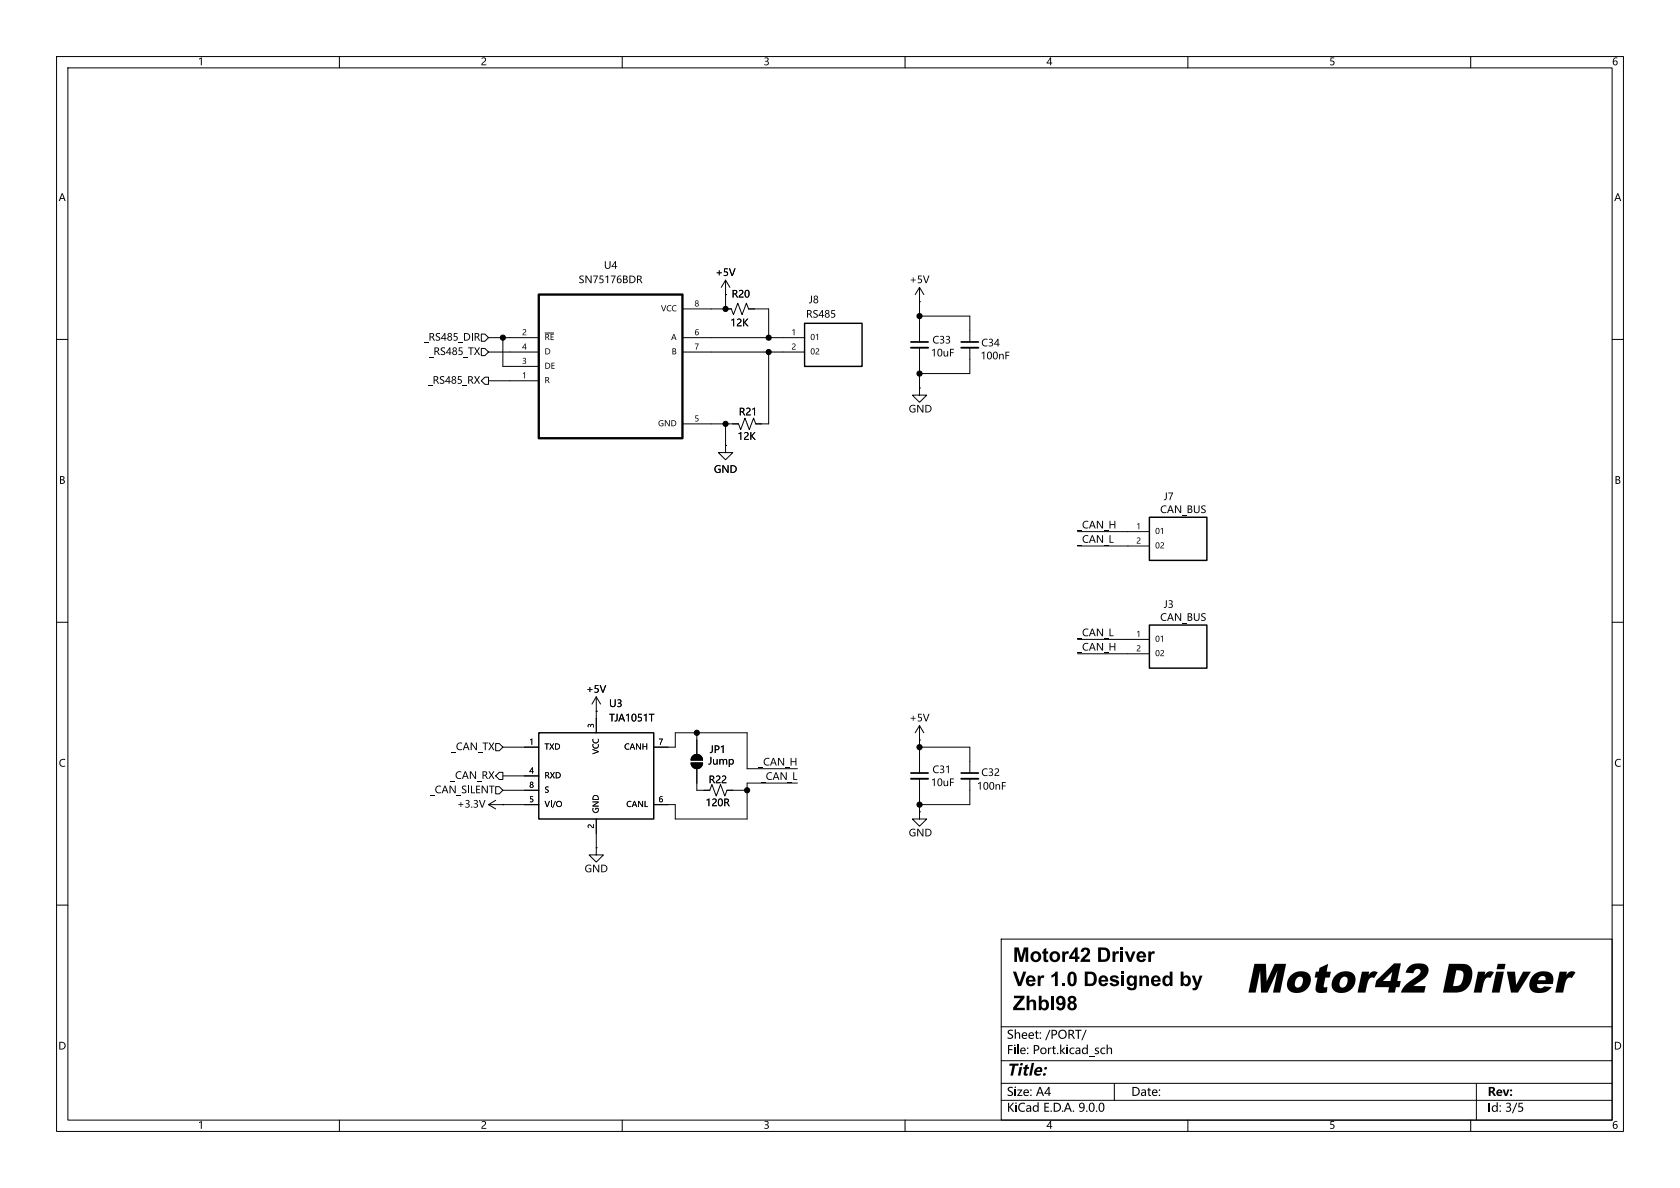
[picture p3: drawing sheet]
(kicad_sch
 (version 20231120)
 (generator "eeschema")
 (generator_version "8.0")
 (paper "A4")
 (lib_symbols
  (symbol "3rd_Connector_Generic:CONN_1x2P"
   (pin_names
    (offset 1.016)) (exclude_from_sim no) (in_bom yes) (on_board yes)
   (property "Reference" "J" (at -5.58 6.196 0) (effects (font (size 1.27 1.27)) (justify left bottom)))
   (property "Value" "CONN_1x2P" (at -2.54 -5.08 0) (effects (font (size 1.27 1.27)) (justify left bottom)))
   (property "Footprint" "None" (at 0.635 -10.795 0) (effects (font (size 1.27 1.27)) (justify bottom) (hide yes)))
   (property "Datasheet" "" (at 2.54 0 0) (effects (font (size 1.27 1.27)) (hide yes)))
   (property "Description" "" (at 0 0 0) (effects (font (size 1.27 1.27)) (hide yes)))
   (property "MANUFACTURER" "SAMTEC" (at -0.635 -8.255 0) (effects (font (size 1.27 1.27)) (justify bottom) (hide yes)))
   (symbol "CONN_1x2P_0_0"
    (rectangle (start -5.08 5.08) (end 5.08 -2.54) (stroke (width 0.254) (type default)) (fill (type background)))
    (pin passive line (at -8.89 2.54 0) (length 3.81) (name "01" (effects (font (size 1.016 1.016)))) (number "1" (effects (font (size 1.016 1.016)))))
    (pin passive line (at -8.89 0 0) (length 3.81) (name "02" (effects (font (size 1.016 1.016)))) (number "2" (effects (font (size 1.016 1.016)))))))
  (symbol "3rd_Interface_CAN:TJA1051TK/3"
   (pin_names
    (offset 1.016)) (exclude_from_sim no) (in_bom yes) (on_board yes)
   (property "Reference" "U" (at -10.16 10.16 0) (effects (font (size 1.27 1.27)) (justify left bottom)))
   (property "Value" "TJA1051TK{slash}3" (at -10.16 -10.16 0) (effects (font (size 1.27 1.27)) (justify left bottom)))
   (property "Footprint" "None" (at 0 0 0) (effects (font (size 1.27 1.27)) (justify bottom) (hide yes)))
   (property "Datasheet" "" (at 0 0 0) (effects (font (size 1.27 1.27)) (hide yes)))
   (property "Description" "" (at 0 0 0) (effects (font (size 1.27 1.27)) (hide yes)))
   (symbol "TJA1051TK/3_0_0"
    (rectangle (start -10.16 -7.62) (end 10.16 7.62) (stroke (width 0.254) (type default)) (fill (type background)))
    (pin output line (at -12.7 5.08 0) (length 2.54) (name "TXD" (effects (font (size 1.016 1.016)))) (number "1" (effects (font (size 1.016 1.016)))))
    (pin bidirectional line (at 0 -10.16 90) (length 2.54) (name "GND" (effects (font (size 1.016 1.016)))) (number "2" (effects (font (size 1.016 1.016)))))
    (pin bidirectional line (at 0 10.16 270) (length 2.54) (name "VCC" (effects (font (size 1.016 1.016)))) (number "3" (effects (font (size 1.016 1.016)))))
    (pin bidirectional line (at -12.7 0 0) (length 2.54) (name "RXD" (effects (font (size 1.016 1.016)))) (number "4" (effects (font (size 1.016 1.016)))))
    (pin passive line (at -12.7 -5.08 0) (length 2.54) (name "VI/O" (effects (font (size 1.016 1.016)))) (number "5" (effects (font (size 1.016 1.016)))))
    (pin bidirectional line (at 12.7 -5.08 180) (length 2.54) (name "CANL" (effects (font (size 1.016 1.016)))) (number "6" (effects (font (size 1.016 1.016)))))
    (pin bidirectional line (at 12.7 5.08 180) (length 2.54) (name "CANH" (effects (font (size 1.016 1.016)))) (number "7" (effects (font (size 1.016 1.016)))))
    (pin power_in line (at -12.7 -2.54 0) (length 2.54) (name "S" (effects (font (size 1.016 1.016)))) (number "8" (effects (font (size 1.016 1.016)))))))
  (symbol "3rd_Interface_UART:SN75176BDR"
   (pin_names
    (offset 1.016)) (exclude_from_sim no) (in_bom yes) (on_board yes)
   (property "Reference" "U" (at -12.7 13.7 0) (effects (font (size 1.27 1.27)) (justify left bottom)))
   (property "Value" "SN75176BDR" (at -12.7 -16.7 0) (effects (font (size 1.27 1.27)) (justify left bottom)))
   (property "Footprint" "None" (at 0 0 0) (effects (font (size 1.27 1.27)) (justify bottom) (hide yes)))
   (property "Datasheet" "" (at 0 0 0) (effects (font (size 1.27 1.27)) (hide yes)))
   (property "Description" "" (at 0 0 0) (effects (font (size 1.27 1.27)) (hide yes)))
   (symbol "SN75176BDR_0_0"
    (rectangle (start -12.7 -12.7) (end 12.7 12.7) (stroke (width 0.41) (type default)) (fill (type background)))
    (pin input line (at -17.78 -2.54 0) (length 5.08) (name "R" (effects (font (size 1.016 1.016)))) (number "1" (effects (font (size 1.016 1.016)))))
    (pin input line (at -17.78 5.08 0) (length 5.08) (name "~{RE}" (effects (font (size 1.016 1.016)))) (number "2" (effects (font (size 1.016 1.016)))))
    (pin input line (at -17.78 0 0) (length 5.08) (name "DE" (effects (font (size 1.016 1.016)))) (number "3" (effects (font (size 1.016 1.016)))))
    (pin input line (at -17.78 2.54 0) (length 5.08) (name "D" (effects (font (size 1.016 1.016)))) (number "4" (effects (font (size 1.016 1.016)))))
    (pin power_in line (at 17.78 -10.16 180) (length 5.08) (name "GND" (effects (font (size 1.016 1.016)))) (number "5" (effects (font (size 1.016 1.016)))))
    (pin output line (at 17.78 5.08 180) (length 5.08) (name "A" (effects (font (size 1.016 1.016)))) (number "6" (effects (font (size 1.016 1.016)))))
    (pin output line (at 17.78 2.54 180) (length 5.08) (name "B" (effects (font (size 1.016 1.016)))) (number "7" (effects (font (size 1.016 1.016)))))
    (pin power_in line (at 17.78 10.16 180) (length 5.08) (name "VCC" (effects (font (size 1.016 1.016)))) (number "8" (effects (font (size 1.016 1.016)))))))
  (symbol "CONN_1x2P_1"
   (pin_names
    (offset 1.016)) (exclude_from_sim no) (in_bom yes) (on_board yes)
   (property "Reference" "J" (at -5.58 6.196 0) (effects (font (size 1.27 1.27)) (justify left bottom)))
   (property "Value" "CONN_1x2P" (at -2.54 -5.08 0) (effects (font (size 1.27 1.27)) (justify left bottom)))
   (property "Footprint" "None" (at 0.635 -10.795 0) (effects (font (size 1.27 1.27)) (justify bottom) (hide yes)))
   (property "Datasheet" "" (at 2.54 0 0) (effects (font (size 1.27 1.27)) (hide yes)))
   (property "Description" "" (at 0 0 0) (effects (font (size 1.27 1.27)) (hide yes)))
   (property "MANUFACTURER" "SAMTEC" (at -0.635 -8.255 0) (effects (font (size 1.27 1.27)) (justify bottom) (hide yes)))
   (symbol "CONN_1x2P_1_0_0"
    (rectangle (start -5.08 5.08) (end 5.08 -2.54) (stroke (width 0.254) (type default)) (fill (type background)))
    (pin passive line (at -8.89 2.54 0) (length 3.81) (name "01" (effects (font (size 1.016 1.016)))) (number "1" (effects (font (size 1.016 1.016)))))
    (pin passive line (at -8.89 0 0) (length 3.81) (name "02" (effects (font (size 1.016 1.016)))) (number "2" (effects (font (size 1.016 1.016)))))))
  (symbol "CONN_1x2P_2"
   (pin_names
    (offset 1.016)) (exclude_from_sim no) (in_bom yes) (on_board yes)
   (property "Reference" "J" (at -5.58 6.196 0) (effects (font (size 1.27 1.27)) (justify left bottom)))
   (property "Value" "CONN_1x2P" (at -2.54 -5.08 0) (effects (font (size 1.27 1.27)) (justify left bottom)))
   (property "Footprint" "None" (at 0.635 -10.795 0) (effects (font (size 1.27 1.27)) (justify bottom) (hide yes)))
   (property "Datasheet" "" (at 2.54 0 0) (effects (font (size 1.27 1.27)) (hide yes)))
   (property "Description" "" (at 0 0 0) (effects (font (size 1.27 1.27)) (hide yes)))
   (property "MANUFACTURER" "SAMTEC" (at -0.635 -8.255 0) (effects (font (size 1.27 1.27)) (justify bottom) (hide yes)))
   (symbol "CONN_1x2P_2_0_0"
    (rectangle (start -5.08 5.08) (end 5.08 -2.54) (stroke (width 0.254) (type default)) (fill (type background)))
    (pin passive line (at -8.89 2.54 0) (length 3.81) (name "01" (effects (font (size 1.016 1.016)))) (number "1" (effects (font (size 1.016 1.016)))))
    (pin passive line (at -8.89 0 0) (length 3.81) (name "02" (effects (font (size 1.016 1.016)))) (number "2" (effects (font (size 1.016 1.016)))))))
  (symbol "Device:C_Small"
   (pin_numbers hide)
   (pin_names
    (offset 0.254) hide) (exclude_from_sim no) (in_bom yes) (on_board yes)
   (property "Reference" "C" (at 0.254 1.778 0) (effects (font (size 1.27 1.27)) (justify left)))
   (property "Value" "C_Small" (at 0.254 -2.032 0) (effects (font (size 1.27 1.27)) (justify left)))
   (property "Footprint" "" (at 0 0 0) (effects (font (size 1.27 1.27)) (hide yes)))
   (property "Datasheet" "~" (at 0 0 0) (effects (font (size 1.27 1.27)) (hide yes)))
   (property "Description" "Unpolarized capacitor, small symbol" (at 0 0 0) (effects (font (size 1.27 1.27)) (hide yes)))
   (symbol "C_Small_0_1"
    (polyline (pts (xy -1.524 -0.508) (xy 1.524 -0.508)) (stroke (width 0.3302) (type default)) (fill (type none)))
    (polyline (pts (xy -1.524 0.508) (xy 1.524 0.508)) (stroke (width 0.3048) (type default)) (fill (type none))))
   (symbol "C_Small_1_1"
    (pin passive line (at 0 2.54 270) (length 2.032) (name "~" (effects (font (size 1.27 1.27)))) (number "1" (effects (font (size 1.27 1.27)))))
    (pin passive line (at 0 -2.54 90) (length 2.032) (name "~" (effects (font (size 1.27 1.27)))) (number "2" (effects (font (size 1.27 1.27)))))))
  (symbol "Device:R_Small_US"
   (pin_numbers hide)
   (pin_names
    (offset 0.254) hide) (exclude_from_sim no) (in_bom yes) (on_board yes)
   (property "Reference" "R" (at 0.762 0.508 0) (effects (font (size 1.27 1.27)) (justify left)))
   (property "Value" "R_Small_US" (at 0.762 -1.016 0) (effects (font (size 1.27 1.27)) (justify left)))
   (property "Footprint" "" (at 0 0 0) (effects (font (size 1.27 1.27)) (hide yes)))
   (property "Datasheet" "~" (at 0 0 0) (effects (font (size 1.27 1.27)) (hide yes)))
   (property "Description" "Resistor, small US symbol" (at 0 0 0) (effects (font (size 1.27 1.27)) (hide yes)))
   (symbol "R_Small_US_1_1"
    (polyline (pts (xy 0 0) (xy 1.016 -0.381) (xy 0 -0.762) (xy -1.016 -1.143) (xy 0 -1.524)) (stroke (width 0) (type default)) (fill (type none)))
    (polyline (pts (xy 0 1.524) (xy 1.016 1.143) (xy 0 0.762) (xy -1.016 0.381) (xy 0 0)) (stroke (width 0) (type default)) (fill (type none)))
    (pin passive line (at 0 2.54 270) (length 1.016) (name "~" (effects (font (size 1.27 1.27)))) (number "1" (effects (font (size 1.27 1.27)))))
    (pin passive line (at 0 -2.54 90) (length 1.016) (name "~" (effects (font (size 1.27 1.27)))) (number "2" (effects (font (size 1.27 1.27)))))))
  (symbol "Jumper:SolderJumper_2_Open"
   (pin_numbers hide)
   (pin_names
    (offset 0) hide) (exclude_from_sim yes) (in_bom no) (on_board yes)
   (property "Reference" "JP" (at 0 2.032 0) (effects (font (size 1.27 1.27))))
   (property "Value" "SolderJumper_2_Open" (at 0 -2.54 0) (effects (font (size 1.27 1.27))))
   (property "Footprint" "" (at 0 0 0) (effects (font (size 1.27 1.27)) (hide yes)))
   (property "Datasheet" "~" (at 0 0 0) (effects (font (size 1.27 1.27)) (hide yes)))
   (property "Description" "Solder Jumper, 2-pole, open" (at 0 0 0) (effects (font (size 1.27 1.27)) (hide yes)))
   (symbol "SolderJumper_2_Open_0_1"
    (arc (start -0.254 1.016) (mid -1.2656 0) (end -0.254 -1.016) (stroke (width 0) (type default)) (fill (type none)))
    (arc (start -0.254 1.016) (mid -1.2656 0) (end -0.254 -1.016) (stroke (width 0) (type default)) (fill (type outline)))
    (polyline (pts (xy -0.254 1.016) (xy -0.254 -1.016)) (stroke (width 0) (type default)) (fill (type none)))
    (polyline (pts (xy 0.254 1.016) (xy 0.254 -1.016)) (stroke (width 0) (type default)) (fill (type none)))
    (arc (start 0.254 -1.016) (mid 1.2656 0) (end 0.254 1.016) (stroke (width 0) (type default)) (fill (type none)))
    (arc (start 0.254 -1.016) (mid 1.2656 0) (end 0.254 1.016) (stroke (width 0) (type default)) (fill (type outline))))
   (symbol "SolderJumper_2_Open_1_1"
    (pin passive line (at -3.81 0 0) (length 2.54) (name "A" (effects (font (size 1.27 1.27)))) (number "1" (effects (font (size 1.27 1.27)))))
    (pin passive line (at 3.81 0 180) (length 2.54) (name "B" (effects (font (size 1.27 1.27)))) (number "2" (effects (font (size 1.27 1.27)))))))
  (symbol "power:+3.3V"
   (power)
   (pin_numbers hide)
   (pin_names
    (offset 0) hide) (exclude_from_sim no) (in_bom yes) (on_board yes)
   (property "Reference" "#PWR" (at 0 -3.81 0) (effects (font (size 1.27 1.27)) (hide yes)))
   (property "Value" "+3.3V" (at 0 3.556 0) (effects (font (size 1.27 1.27))))
   (property "Footprint" "" (at 0 0 0) (effects (font (size 1.27 1.27)) (hide yes)))
   (property "Datasheet" "" (at 0 0 0) (effects (font (size 1.27 1.27)) (hide yes)))
   (property "Description" "Power symbol creates a global label with name \"+3.3V\"" (at 0 0 0) (effects (font (size 1.27 1.27)) (hide yes)))
   (symbol "+3.3V_0_1"
    (polyline (pts (xy -0.762 1.27) (xy 0 2.54)) (stroke (width 0) (type default)) (fill (type none)))
    (polyline (pts (xy 0 0) (xy 0 2.54)) (stroke (width 0) (type default)) (fill (type none)))
    (polyline (pts (xy 0 2.54) (xy 0.762 1.27)) (stroke (width 0) (type default)) (fill (type none))))
   (symbol "+3.3V_1_1"
    (pin power_in line (at 0 0 90) (length 0) (name "~" (effects (font (size 1.27 1.27)))) (number "1" (effects (font (size 1.27 1.27)))))))
  (symbol "power:+5V"
   (power)
   (pin_numbers hide)
   (pin_names
    (offset 0) hide) (exclude_from_sim no) (in_bom yes) (on_board yes)
   (property "Reference" "#PWR" (at 0 -3.81 0) (effects (font (size 1.27 1.27)) (hide yes)))
   (property "Value" "+5V" (at 0 3.556 0) (effects (font (size 1.27 1.27))))
   (property "Footprint" "" (at 0 0 0) (effects (font (size 1.27 1.27)) (hide yes)))
   (property "Datasheet" "" (at 0 0 0) (effects (font (size 1.27 1.27)) (hide yes)))
   (property "Description" "Power symbol creates a global label with name \"+5V\"" (at 0 0 0) (effects (font (size 1.27 1.27)) (hide yes)))
   (symbol "+5V_0_1"
    (polyline (pts (xy -0.762 1.27) (xy 0 2.54)) (stroke (width 0) (type default)) (fill (type none)))
    (polyline (pts (xy 0 0) (xy 0 2.54)) (stroke (width 0) (type default)) (fill (type none)))
    (polyline (pts (xy 0 2.54) (xy 0.762 1.27)) (stroke (width 0) (type default)) (fill (type none))))
   (symbol "+5V_1_1"
    (pin power_in line (at 0 0 90) (length 0) (name "~" (effects (font (size 1.27 1.27)))) (number "1" (effects (font (size 1.27 1.27)))))))
  (symbol "power:GND"
   (power)
   (pin_numbers hide)
   (pin_names
    (offset 0) hide) (exclude_from_sim no) (in_bom yes) (on_board yes)
   (property "Reference" "#PWR" (at 0 -6.35 0) (effects (font (size 1.27 1.27)) (hide yes)))
   (property "Value" "GND" (at 0 -3.81 0) (effects (font (size 1.27 1.27))))
   (property "Footprint" "" (at 0 0 0) (effects (font (size 1.27 1.27)) (hide yes)))
   (property "Datasheet" "" (at 0 0 0) (effects (font (size 1.27 1.27)) (hide yes)))
   (property "Description" "Power symbol creates a global label with name \"GND\" , ground" (at 0 0 0) (effects (font (size 1.27 1.27)) (hide yes)))
   (symbol "GND_0_1"
    (polyline (pts (xy 0 0) (xy 0 -1.27) (xy 1.27 -1.27) (xy 0 -2.54) (xy -1.27 -1.27) (xy 0 -1.27)) (stroke (width 0) (type default)) (fill (type none))))
   (symbol "GND_1_1"
    (pin power_in line (at 0 0 270) (length 0) (name "~" (effects (font (size 1.27 1.27)))) (number "1" (effects (font (size 1.27 1.27))))))))
 (junction
  (at 132.08 139.7)
  (diameter 0)
  (color 0 0 0 0))
 (junction
  (at 135.89 59.69)
  (diameter 0)
  (color 0 0 0 0))
 (junction
  (at 162.56 132.08)
  (diameter 0)
  (color 0 0 0 0))
 (junction
  (at 162.56 66.04)
  (diameter 0)
  (color 0 0 0 0))
 (junction
  (at 128.27 54.61)
  (diameter 0)
  (color 0 0 0 0))
 (junction
  (at 162.56 55.88)
  (diameter 0)
  (color 0 0 0 0))
 (junction
  (at 88.9 59.69)
  (diameter 0)
  (color 0 0 0 0))
 (junction
  (at 162.56 142.24)
  (diameter 0)
  (color 0 0 0 0))
 (junction
  (at 135.89 62.23)
  (diameter 0)
  (color 0 0 0 0))
 (junction
  (at 128.27 74.93)
  (diameter 0)
  (color 0 0 0 0))
 (junction
  (at 123.19 129.54)
  (diameter 0)
  (color 0 0 0 0))
 (wire
  (pts (xy 135.89 62.23) (xy 135.89 74.93))
  (stroke (width 0) (type default)))
 (wire
  (pts (xy 134.62 74.93) (xy 135.89 74.93))
  (stroke (width 0) (type default)))
 (wire
  (pts (xy 123.19 138.43) (xy 123.19 139.7))
  (stroke (width 0) (type default)))
 (wire
  (pts (xy 135.89 59.69) (xy 138.43 59.69))
  (stroke (width 0) (type default)))
 (wire
  (pts (xy 171.45 63.5) (xy 171.45 66.04))
  (stroke (width 0) (type default)))
 (wire
  (pts (xy 125.73 62.23) (xy 135.89 62.23))
  (stroke (width 0) (type default)))
 (wire
  (pts (xy 162.56 58.42) (xy 162.56 55.88))
  (stroke (width 0) (type default)))
 (wire
  (pts (xy 125.73 54.61) (xy 128.27 54.61))
  (stroke (width 0) (type default)))
 (wire
  (pts (xy 125.73 59.69) (xy 135.89 59.69))
  (stroke (width 0) (type default)))
 (wire
  (pts (xy 132.08 138.43) (xy 132.08 139.7))
  (stroke (width 0) (type default)))
 (wire
  (pts (xy 162.56 134.62) (xy 162.56 132.08))
  (stroke (width 0) (type default)))
 (wire
  (pts (xy 162.56 66.04) (xy 162.56 63.5))
  (stroke (width 0) (type default)))
 (wire
  (pts (xy 132.08 129.54) (xy 132.08 135.89))
  (stroke (width 0) (type default)))
 (wire
  (pts (xy 190.5 115.57) (xy 199.39 115.57))
  (stroke (width 0) (type default)))
 (wire
  (pts (xy 86.36 59.69) (xy 88.9 59.69))
  (stroke (width 0) (type default)))
 (wire
  (pts (xy 190.5 113.03) (xy 199.39 113.03))
  (stroke (width 0) (type default)))
 (wire
  (pts (xy 88.9 137.16) (xy 92.71 137.16))
  (stroke (width 0) (type default)))
 (wire
  (pts (xy 88.9 132.08) (xy 92.71 132.08))
  (stroke (width 0) (type default)))
 (wire
  (pts (xy 88.9 142.24) (xy 92.71 142.24))
  (stroke (width 0) (type default)))
 (wire
  (pts (xy 132.08 138.43) (xy 140.97 138.43))
  (stroke (width 0) (type default)))
 (wire
  (pts (xy 162.56 66.04) (xy 171.45 66.04))
  (stroke (width 0) (type default)))
 (wire
  (pts (xy 119.38 129.54) (xy 119.38 132.08))
  (stroke (width 0) (type default)))
 (wire
  (pts (xy 162.56 142.24) (xy 171.45 142.24))
  (stroke (width 0) (type default)))
 (wire
  (pts (xy 162.56 130.81) (xy 162.56 132.08))
  (stroke (width 0) (type default)))
 (wire
  (pts (xy 133.35 54.61) (xy 135.89 54.61))
  (stroke (width 0) (type default)))
 (wire
  (pts (xy 171.45 134.62) (xy 171.45 132.08))
  (stroke (width 0) (type default)))
 (wire
  (pts (xy 119.38 142.24) (xy 119.38 144.78))
  (stroke (width 0) (type default)))
 (wire
  (pts (xy 135.89 54.61) (xy 135.89 59.69))
  (stroke (width 0) (type default)))
 (wire
  (pts (xy 118.11 142.24) (xy 119.38 142.24))
  (stroke (width 0) (type default)))
 (wire
  (pts (xy 88.9 139.7) (xy 92.71 139.7))
  (stroke (width 0) (type default)))
 (wire
  (pts (xy 162.56 66.04) (xy 162.56 68.58))
  (stroke (width 0) (type default)))
 (wire
  (pts (xy 123.19 139.7) (xy 124.46 139.7))
  (stroke (width 0) (type default)))
 (wire
  (pts (xy 132.08 135.89) (xy 140.97 135.89))
  (stroke (width 0) (type default)))
 (wire
  (pts (xy 123.19 130.81) (xy 123.19 129.54))
  (stroke (width 0) (type default)))
 (wire
  (pts (xy 105.41 147.32) (xy 105.41 149.86))
  (stroke (width 0) (type default)))
 (wire
  (pts (xy 162.56 132.08) (xy 171.45 132.08))
  (stroke (width 0) (type default)))
 (wire
  (pts (xy 128.27 74.93) (xy 128.27 78.74))
  (stroke (width 0) (type default)))
 (wire
  (pts (xy 86.36 67.31) (xy 90.17 67.31))
  (stroke (width 0) (type default)))
 (wire
  (pts (xy 162.56 53.34) (xy 162.56 55.88))
  (stroke (width 0) (type default)))
 (wire
  (pts (xy 88.9 64.77) (xy 88.9 59.69))
  (stroke (width 0) (type default)))
 (wire
  (pts (xy 128.27 74.93) (xy 129.54 74.93))
  (stroke (width 0) (type default)))
 (wire
  (pts (xy 135.89 62.23) (xy 138.43 62.23))
  (stroke (width 0) (type default)))
 (wire
  (pts (xy 123.19 129.54) (xy 132.08 129.54))
  (stroke (width 0) (type default)))
 (wire
  (pts (xy 162.56 55.88) (xy 171.45 55.88))
  (stroke (width 0) (type default)))
 (wire
  (pts (xy 162.56 142.24) (xy 162.56 139.7))
  (stroke (width 0) (type default)))
 (wire
  (pts (xy 119.38 144.78) (xy 132.08 144.78))
  (stroke (width 0) (type default)))
 (wire
  (pts (xy 171.45 58.42) (xy 171.45 55.88))
  (stroke (width 0) (type default)))
 (wire
  (pts (xy 128.27 52.07) (xy 128.27 54.61))
  (stroke (width 0) (type default)))
 (wire
  (pts (xy 119.38 129.54) (xy 123.19 129.54))
  (stroke (width 0) (type default)))
 (wire
  (pts (xy 190.5 93.98) (xy 199.39 93.98))
  (stroke (width 0) (type default)))
 (wire
  (pts (xy 129.54 139.7) (xy 132.08 139.7))
  (stroke (width 0) (type default)))
 (wire
  (pts (xy 125.73 74.93) (xy 128.27 74.93))
  (stroke (width 0) (type default)))
 (wire
  (pts (xy 105.41 125.73) (xy 105.41 127))
  (stroke (width 0) (type default)))
 (wire
  (pts (xy 190.5 96.52) (xy 199.39 96.52))
  (stroke (width 0) (type default)))
 (wire
  (pts (xy 132.08 139.7) (xy 132.08 144.78))
  (stroke (width 0) (type default)))
 (wire
  (pts (xy 86.36 62.23) (xy 90.17 62.23))
  (stroke (width 0) (type default)))
 (wire
  (pts (xy 171.45 139.7) (xy 171.45 142.24))
  (stroke (width 0) (type default)))
 (wire
  (pts (xy 90.17 64.77) (xy 88.9 64.77))
  (stroke (width 0) (type default)))
 (wire
  (pts (xy 88.9 59.69) (xy 90.17 59.69))
  (stroke (width 0) (type default)))
 (wire
  (pts (xy 118.11 132.08) (xy 119.38 132.08))
  (stroke (width 0) (type default)))
 (wire
  (pts (xy 162.56 142.24) (xy 162.56 143.51))
  (stroke (width 0) (type default)))
 (text "Motor42 Driver"
  (exclude_from_sim no)
  (at 220.218 178.562 0)
  (effects (font
    (face "Arial Black") (size 5.08 5.08) (thickness 0.508)
    (bold yes)
    (italic yes)) (justify left bottom)))
 (text "Motor42 Driver\nVer 1.0 Designed by\nZhbi98"
  (exclude_from_sim no)
  (at 179.07 179.832 0)
  (effects (font
    (face "Arial") (size 2.54 2.54)
    (bold yes)) (justify left bottom)))
 (label "_CAN_H"
  (at 140.97 135.89 180)
  (fields_autoplaced yes)
  (effects (font (size 1.27 1.27)) (justify right bottom)))
 (label "_CAN_L"
  (at 140.97 138.43 180)
  (fields_autoplaced yes)
  (effects (font (size 1.27 1.27)) (justify right bottom)))
 (label "_CAN_L"
  (at 190.5 113.03 0)
  (fields_autoplaced yes)
  (effects (font (size 1.27 1.27)) (justify left bottom)))
 (label "_CAN_L"
  (at 190.5 96.52 0)
  (fields_autoplaced yes)
  (effects (font (size 1.27 1.27)) (justify left bottom)))
 (label "_CAN_H"
  (at 190.5 93.98 0)
  (fields_autoplaced yes)
  (effects (font (size 1.27 1.27)) (justify left bottom)))
 (label "_CAN_H"
  (at 190.5 115.57 0)
  (fields_autoplaced yes)
  (effects (font (size 1.27 1.27)) (justify left bottom)))
 (hierarchical_label "_CAN_RX"
  (shape output)
  (at 88.9 137.16 180)
  (fields_autoplaced yes)
  (effects (font (size 1.27 1.27)) (justify right)))
 (hierarchical_label "_CAN_SILENT"
  (shape input)
  (at 88.9 139.7 180)
  (fields_autoplaced yes)
  (effects (font (size 1.27 1.27)) (justify right)))
 (hierarchical_label "_RS485_RX"
  (shape output)
  (at 86.36 67.31 180)
  (fields_autoplaced yes)
  (effects (font (size 1.27 1.27)) (justify right)))
 (hierarchical_label "_RS485_TX"
  (shape input)
  (at 86.36 62.23 180)
  (fields_autoplaced yes)
  (effects (font (size 1.27 1.27)) (justify right)))
 (hierarchical_label "_CAN_TX"
  (shape input)
  (at 88.9 132.08 180)
  (fields_autoplaced yes)
  (effects (font (size 1.27 1.27)) (justify right)))
 (hierarchical_label "_RS485_DIR"
  (shape input)
  (at 86.36 59.69 180)
  (fields_autoplaced yes)
  (effects (font (size 1.27 1.27)) (justify right)))
 (symbol
  (lib_id "power:GND")
  (at 105.41 149.86 0)
  (unit 1)
  (exclude_from_sim no)
  (in_bom yes)
  (on_board yes)
  (dnp no)
  (property "Reference" "#PWR057" (at 105.41 156.21 0) (effects (font (size 1.27 1.27)) (hide yes)))
  (property "Value" "GND" (at 105.41 153.67 0) (effects (font (size 1.27 1.27))))
  (property "Footprint" "" (at 105.41 149.86 0) (effects (font (size 1.27 1.27)) (hide yes)))
  (property "Datasheet" "" (at 105.41 149.86 0) (effects (font (size 1.27 1.27)) (hide yes)))
  (property "Description" "Power symbol creates a global label with name \"GND\" , ground" (at 105.41 149.86 0) (effects (font (size 1.27 1.27)) (hide yes)))
  (pin "1"))
 (symbol
  (lib_id "Jumper:SolderJumper_2_Open")
  (at 123.19 134.62 270)
  (unit 1)
  (exclude_from_sim no)
  (in_bom yes)
  (on_board yes)
  (dnp no)
  (property "Reference" "JP1" (at 125.476 132.588 90) (effects (font (size 1.27 1.27)) (justify left)))
  (property "Value" "Jump" (at 125.222 134.62 90) (effects (font (size 1.27 1.27)) (justify left)))
  (property "Footprint" "Jumper:SolderJumper-2_P1.3mm_Open_RoundedPad1.0x1.5mm" (at 123.19 134.62 0) (effects (font (size 1.27 1.27)) (hide yes)))
  (property "Datasheet" "~" (at 123.19 134.62 0) (effects (font (size 1.27 1.27)) (hide yes)))
  (property "Description" "Solder Jumper, 2-pole, open" (at 123.19 134.62 0) (effects (font (size 1.27 1.27)) (hide yes)))
  (pin "1")
  (pin "2"))
 (symbol
  (lib_id "power:+5V")
  (at 105.41 125.73 0)
  (unit 1)
  (exclude_from_sim no)
  (in_bom yes)
  (on_board yes)
  (dnp no)
  (property "Reference" "#PWR056" (at 105.41 129.54 0) (effects (font (size 1.27 1.27)) (hide yes)))
  (property "Value" "+5V" (at 105.41 121.92 0) (effects (font (size 1.27 1.27))))
  (property "Footprint" "" (at 105.41 125.73 0) (effects (font (size 1.27 1.27)) (hide yes)))
  (property "Datasheet" "" (at 105.41 125.73 0) (effects (font (size 1.27 1.27)) (hide yes)))
  (property "Description" "Power symbol creates a global label with name \"+5V\"" (at 105.41 125.73 0) (effects (font (size 1.27 1.27)) (hide yes)))
  (pin "1"))
 (symbol
  (lib_id "3rd_Connector_Generic:CONN_1x2P")
  (at 147.32 62.23 0)
  (unit 1)
  (exclude_from_sim no)
  (in_bom yes)
  (on_board yes)
  (dnp no)
  (property "Reference" "J8" (at 143.002 53.086 0) (effects (font (size 1.27 1.27)) (justify left)))
  (property "Value" "RS485" (at 142.494 55.626 0) (effects (font (size 1.27 1.27)) (justify left)))
  (property "Footprint" "3rd_Connector_JST_SMD:CONN-SMD_1x2P-P1.0-H_WAFER-SH1.0-2PWB" (at 147.955 73.025 0) (effects (font (size 1.27 1.27)) (justify bottom) (hide yes)))
  (property "Datasheet" "" (at 147.32 62.23 0) (effects (font (size 1.27 1.27)) (hide yes)))
  (property "Description" "" (at 147.32 62.23 0) (effects (font (size 1.27 1.27)) (hide yes)))
  (property "MANUFACTURER" "SAMTEC" (at 146.685 70.485 0) (effects (font (size 1.27 1.27)) (justify bottom) (hide yes)))
  (pin "1")
  (pin "2"))
 (symbol
  (lib_id "Device:C_Small")
  (at 171.45 137.16 0)
  (unit 1)
  (exclude_from_sim no)
  (in_bom yes)
  (on_board yes)
  (dnp no)
  (property "Reference" "C32" (at 173.482 136.652 0) (effects (font (size 1.27 1.27)) (justify left)))
  (property "Value" "100nF" (at 172.72 139.065 0) (effects (font (size 1.27 1.27)) (justify left)))
  (property "Footprint" "Capacitor_SMD:C_0603_1608Metric" (at 171.45 137.16 0) (effects (font (size 1.27 1.27)) (hide yes)))
  (property "Datasheet" "~" (at 171.45 137.16 0) (effects (font (size 1.27 1.27)) (hide yes)))
  (property "Description" "Unpolarized capacitor, small symbol" (at 171.45 137.16 0) (effects (font (size 1.27 1.27)) (hide yes)))
  (pin "1")
  (pin "2"))
 (symbol
  (lib_name "CONN_1x2P_1")
  (lib_id "3rd_Connector_Generic:CONN_1x2P")
  (at 208.28 115.57 0)
  (unit 1)
  (exclude_from_sim no)
  (in_bom yes)
  (on_board yes)
  (dnp no)
  (property "Reference" "J3" (at 205.74 106.934 0) (effects (font (size 1.27 1.27)) (justify left)))
  (property "Value" "CAN_BUS" (at 205.105 109.22 0) (effects (font (size 1.27 1.27)) (justify left)))
  (property "Footprint" "3rd_Connector_JST_SMD:CONN-SMD_1x2P-P1.0-H_WAFER-SH1.0-2PWB" (at 208.915 126.365 0) (effects (font (size 1.27 1.27)) (justify bottom) (hide yes)))
  (property "Datasheet" "" (at 208.28 115.57 0) (effects (font (size 1.27 1.27)) (hide yes)))
  (property "Description" "" (at 208.28 115.57 0) (effects (font (size 1.27 1.27)) (hide yes)))
  (property "MANUFACTURER" "SAMTEC" (at 207.645 123.825 0) (effects (font (size 1.27 1.27)) (justify bottom) (hide yes)))
  (pin "1")
  (pin "2"))
 (symbol
  (lib_id "power:GND")
  (at 162.56 68.58 0)
  (unit 1)
  (exclude_from_sim no)
  (in_bom yes)
  (on_board yes)
  (dnp no)
  (property "Reference" "#PWR065" (at 162.56 74.93 0) (effects (font (size 1.27 1.27)) (hide yes)))
  (property "Value" "GND" (at 160.655 72.39 0) (effects (font (size 1.27 1.27)) (justify left)))
  (property "Footprint" "" (at 162.56 68.58 0) (effects (font (size 1.27 1.27)) (hide yes)))
  (property "Datasheet" "" (at 162.56 68.58 0) (effects (font (size 1.27 1.27)) (hide yes)))
  (property "Description" "Power symbol creates a global label with name \"GND\" , ground" (at 162.56 68.58 0) (effects (font (size 1.27 1.27)) (hide yes)))
  (pin "1"))
 (symbol
  (lib_id "power:+3.3V")
  (at 88.9 142.24 90)
  (unit 1)
  (exclude_from_sim no)
  (in_bom yes)
  (on_board yes)
  (dnp no)
  (property "Reference" "#PWR043" (at 92.71 142.24 0) (effects (font (size 1.27 1.27)) (hide yes)))
  (property "Value" "+3.3V" (at 85.852 142.24 90) (effects (font (size 1.27 1.27)) (justify left)))
  (property "Footprint" "" (at 88.9 142.24 0) (effects (font (size 1.27 1.27)) (hide yes)))
  (property "Datasheet" "" (at 88.9 142.24 0) (effects (font (size 1.27 1.27)) (hide yes)))
  (property "Description" "Power symbol creates a global label with name \"+3.3V\"" (at 88.9 142.24 0) (effects (font (size 1.27 1.27)) (hide yes)))
  (pin "1"))
 (symbol
  (lib_id "3rd_Interface_UART:SN75176BDR")
  (at 107.95 64.77 0)
  (unit 1)
  (exclude_from_sim no)
  (in_bom yes)
  (on_board yes)
  (dnp no)
  (fields_autoplaced yes)
  (property "Reference" "U4" (at 107.95 46.99 0) (effects (font (size 1.27 1.27))))
  (property "Value" "SN75176BDR" (at 107.95 49.53 0) (effects (font (size 1.27 1.27))))
  (property "Footprint" "3rd_Interface_UART:SOIC-8_L5.0-W3.9-P1.27_SN75176BDR" (at 107.95 64.77 0) (effects (font (size 1.27 1.27)) (justify bottom) (hide yes)))
  (property "Datasheet" "" (at 107.95 64.77 0) (effects (font (size 1.27 1.27)) (hide yes)))
  (property "Description" "" (at 107.95 64.77 0) (effects (font (size 1.27 1.27)) (hide yes)))
  (pin "1")
  (pin "2")
  (pin "3")
  (pin "4")
  (pin "5")
  (pin "6")
  (pin "7")
  (pin "8"))
 (symbol
  (lib_id "power:+5V")
  (at 162.56 130.81 0)
  (unit 1)
  (exclude_from_sim no)
  (in_bom yes)
  (on_board yes)
  (dnp no)
  (property "Reference" "#PWR064" (at 162.56 134.62 0) (effects (font (size 1.27 1.27)) (hide yes)))
  (property "Value" "+5V" (at 162.56 127 0) (effects (font (size 1.27 1.27))))
  (property "Footprint" "" (at 162.56 130.81 0) (effects (font (size 1.27 1.27)) (hide yes)))
  (property "Datasheet" "" (at 162.56 130.81 0) (effects (font (size 1.27 1.27)) (hide yes)))
  (property "Description" "Power symbol creates a global label with name \"+5V\"" (at 162.56 130.81 0) (effects (font (size 1.27 1.27)) (hide yes)))
  (pin "1"))
 (symbol
  (lib_id "Device:C_Small")
  (at 162.56 60.96 0)
  (unit 1)
  (exclude_from_sim no)
  (in_bom yes)
  (on_board yes)
  (dnp no)
  (property "Reference" "C33" (at 164.846 60.198 0) (effects (font (size 1.27 1.27)) (justify left)))
  (property "Value" "10uF" (at 164.592 62.484 0) (effects (font (size 1.27 1.27)) (justify left)))
  (property "Footprint" "Capacitor_SMD:C_0603_1608Metric" (at 162.56 60.96 0) (effects (font (size 1.27 1.27)) (hide yes)))
  (property "Datasheet" "~" (at 162.56 60.96 0) (effects (font (size 1.27 1.27)) (hide yes)))
  (property "Description" "Unpolarized capacitor, small symbol" (at 162.56 60.96 0) (effects (font (size 1.27 1.27)) (hide yes)))
  (pin "1")
  (pin "2"))
 (symbol
  (lib_id "3rd_Interface_CAN:TJA1051TK/3")
  (at 105.41 137.16 0)
  (unit 1)
  (exclude_from_sim no)
  (in_bom yes)
  (on_board yes)
  (dnp no)
  (fields_autoplaced yes)
  (property "Reference" "U3" (at 107.6758 124.46 0) (effects (font (size 1.27 1.27)) (justify left)))
  (property "Value" "TJA1051T" (at 107.6758 127 0) (effects (font (size 1.27 1.27)) (justify left)))
  (property "Footprint" "3rd_Interface_CAN:SOT96_L5.0-W4.0-P1.27_TJA1051" (at 105.41 137.16 0) (effects (font (size 1.27 1.27)) (justify bottom) (hide yes)))
  (property "Datasheet" "" (at 105.41 137.16 0) (effects (font (size 1.27 1.27)) (hide yes)))
  (property "Description" "" (at 105.41 137.16 0) (effects (font (size 1.27 1.27)) (hide yes)))
  (pin "1")
  (pin "2")
  (pin "3")
  (pin "4")
  (pin "5")
  (pin "6")
  (pin "7")
  (pin "8"))
 (symbol
  (lib_id "power:GND")
  (at 128.27 78.74 0)
  (unit 1)
  (exclude_from_sim no)
  (in_bom yes)
  (on_board yes)
  (dnp no)
  (property "Reference" "#PWR068" (at 128.27 85.09 0) (effects (font (size 1.27 1.27)) (hide yes)))
  (property "Value" "GND" (at 128.27 83.058 0) (effects (font (size 1.27 1.27))))
  (property "Footprint" "" (at 128.27 78.74 0) (effects (font (size 1.27 1.27)) (hide yes)))
  (property "Datasheet" "" (at 128.27 78.74 0) (effects (font (size 1.27 1.27)) (hide yes)))
  (property "Description" "Power symbol creates a global label with name \"GND\" , ground" (at 128.27 78.74 0) (effects (font (size 1.27 1.27)) (hide yes)))
  (pin "1"))
 (symbol
  (lib_id "Device:R_Small_US")
  (at 127 139.7 90)
  (unit 1)
  (exclude_from_sim no)
  (in_bom yes)
  (on_board yes)
  (dnp no)
  (property "Reference" "R22" (at 128.524 137.922 90) (effects (font (size 1.27 1.27)) (justify left)))
  (property "Value" "120R" (at 129.032 141.986 90) (effects (font (size 1.27 1.27)) (justify left)))
  (property "Footprint" "Resistor_SMD:R_0603_1608Metric" (at 127 139.7 0) (effects (font (size 1.27 1.27)) (hide yes)))
  (property "Datasheet" "~" (at 127 139.7 0) (effects (font (size 1.27 1.27)) (hide yes)))
  (property "Description" "Resistor, small US symbol" (at 127 139.7 0) (effects (font (size 1.27 1.27)) (hide yes)))
  (pin "1")
  (pin "2"))
 (symbol
  (lib_id "Device:C_Small")
  (at 171.45 60.96 0)
  (unit 1)
  (exclude_from_sim no)
  (in_bom yes)
  (on_board yes)
  (dnp no)
  (property "Reference" "C34" (at 173.482 60.706 0) (effects (font (size 1.27 1.27)) (justify left)))
  (property "Value" "100nF" (at 173.355 62.992 0) (effects (font (size 1.27 1.27)) (justify left)))
  (property "Footprint" "Capacitor_SMD:C_0603_1608Metric" (at 171.45 60.96 0) (effects (font (size 1.27 1.27)) (hide yes)))
  (property "Datasheet" "~" (at 171.45 60.96 0) (effects (font (size 1.27 1.27)) (hide yes)))
  (property "Description" "Unpolarized capacitor, small symbol" (at 171.45 60.96 0) (effects (font (size 1.27 1.27)) (hide yes)))
  (pin "1")
  (pin "2"))
 (symbol
  (lib_name "CONN_1x2P_2")
  (lib_id "3rd_Connector_Generic:CONN_1x2P")
  (at 208.28 96.52 0)
  (unit 1)
  (exclude_from_sim no)
  (in_bom yes)
  (on_board yes)
  (dnp no)
  (property "Reference" "J7" (at 205.74 87.884 0) (effects (font (size 1.27 1.27)) (justify left)))
  (property "Value" "CAN_BUS" (at 205.105 90.17 0) (effects (font (size 1.27 1.27)) (justify left)))
  (property "Footprint" "3rd_Connector_JST_SMD:CONN-SMD_1x2P-P1.0-H_WAFER-SH1.0-2PWB" (at 208.915 107.315 0) (effects (font (size 1.27 1.27)) (justify bottom) (hide yes)))
  (property "Datasheet" "" (at 208.28 96.52 0) (effects (font (size 1.27 1.27)) (hide yes)))
  (property "Description" "" (at 208.28 96.52 0) (effects (font (size 1.27 1.27)) (hide yes)))
  (property "MANUFACTURER" "SAMTEC" (at 207.645 104.775 0) (effects (font (size 1.27 1.27)) (justify bottom) (hide yes)))
  (pin "1")
  (pin "2"))
 (symbol
  (lib_id "power:+5V")
  (at 162.56 53.34 0)
  (unit 1)
  (exclude_from_sim no)
  (in_bom yes)
  (on_board yes)
  (dnp no)
  (property "Reference" "#PWR066" (at 162.56 57.15 0) (effects (font (size 1.27 1.27)) (hide yes)))
  (property "Value" "+5V" (at 162.56 49.53 0) (effects (font (size 1.27 1.27))))
  (property "Footprint" "" (at 162.56 53.34 0) (effects (font (size 1.27 1.27)) (hide yes)))
  (property "Datasheet" "" (at 162.56 53.34 0) (effects (font (size 1.27 1.27)) (hide yes)))
  (property "Description" "Power symbol creates a global label with name \"+5V\"" (at 162.56 53.34 0) (effects (font (size 1.27 1.27)) (hide yes)))
  (pin "1"))
 (symbol
  (lib_id "Device:C_Small")
  (at 162.56 137.16 0)
  (unit 1)
  (exclude_from_sim no)
  (in_bom yes)
  (on_board yes)
  (dnp no)
  (property "Reference" "C31" (at 164.846 136.144 0) (effects (font (size 1.27 1.27)) (justify left)))
  (property "Value" "10uF" (at 164.592 138.43 0) (effects (font (size 1.27 1.27)) (justify left)))
  (property "Footprint" "Capacitor_SMD:C_0603_1608Metric" (at 162.56 137.16 0) (effects (font (size 1.27 1.27)) (hide yes)))
  (property "Datasheet" "~" (at 162.56 137.16 0) (effects (font (size 1.27 1.27)) (hide yes)))
  (property "Description" "Unpolarized capacitor, small symbol" (at 162.56 137.16 0) (effects (font (size 1.27 1.27)) (hide yes)))
  (pin "1")
  (pin "2"))
 (symbol
  (lib_id "Device:R_Small_US")
  (at 130.81 54.61 90)
  (mirror x)
  (unit 1)
  (exclude_from_sim no)
  (in_bom yes)
  (on_board yes)
  (dnp no)
  (property "Reference" "R20" (at 132.588 52.07 90) (effects (font (size 1.27 1.27)) (justify left)))
  (property "Value" "12K" (at 132.334 57.15 90) (effects (font (size 1.27 1.27)) (justify left)))
  (property "Footprint" "Resistor_SMD:R_0603_1608Metric" (at 130.81 54.61 0) (effects (font (size 1.27 1.27)) (hide yes)))
  (property "Datasheet" "~" (at 130.81 54.61 0) (effects (font (size 1.27 1.27)) (hide yes)))
  (property "Description" "Resistor, small US symbol" (at 130.81 54.61 0) (effects (font (size 1.27 1.27)) (hide yes)))
  (pin "1")
  (pin "2"))
 (symbol
  (lib_id "Device:R_Small_US")
  (at 132.08 74.93 90)
  (mirror x)
  (unit 1)
  (exclude_from_sim no)
  (in_bom yes)
  (on_board yes)
  (dnp no)
  (property "Reference" "R21" (at 133.858 72.898 90) (effects (font (size 1.27 1.27)) (justify left)))
  (property "Value" "12K" (at 133.604 77.216 90) (effects (font (size 1.27 1.27)) (justify left)))
  (property "Footprint" "Resistor_SMD:R_0603_1608Metric" (at 132.08 74.93 0) (effects (font (size 1.27 1.27)) (hide yes)))
  (property "Datasheet" "~" (at 132.08 74.93 0) (effects (font (size 1.27 1.27)) (hide yes)))
  (property "Description" "Resistor, small US symbol" (at 132.08 74.93 0) (effects (font (size 1.27 1.27)) (hide yes)))
  (pin "1")
  (pin "2"))
 (symbol
  (lib_id "power:GND")
  (at 162.56 143.51 0)
  (unit 1)
  (exclude_from_sim no)
  (in_bom yes)
  (on_board yes)
  (dnp no)
  (property "Reference" "#PWR063" (at 162.56 149.86 0) (effects (font (size 1.27 1.27)) (hide yes)))
  (property "Value" "GND" (at 160.655 147.32 0) (effects (font (size 1.27 1.27)) (justify left)))
  (property "Footprint" "" (at 162.56 143.51 0) (effects (font (size 1.27 1.27)) (hide yes)))
  (property "Datasheet" "" (at 162.56 143.51 0) (effects (font (size 1.27 1.27)) (hide yes)))
  (property "Description" "Power symbol creates a global label with name \"GND\" , ground" (at 162.56 143.51 0) (effects (font (size 1.27 1.27)) (hide yes)))
  (pin "1"))
 (symbol
  (lib_id "power:+5V")
  (at 128.27 52.07 0)
  (unit 1)
  (exclude_from_sim no)
  (in_bom yes)
  (on_board yes)
  (dnp no)
  (property "Reference" "#PWR067" (at 128.27 55.88 0) (effects (font (size 1.27 1.27)) (hide yes)))
  (property "Value" "+5V" (at 128.27 48.26 0) (effects (font (size 1.27 1.27))))
  (property "Footprint" "" (at 128.27 52.07 0) (effects (font (size 1.27 1.27)) (hide yes)))
  (property "Datasheet" "" (at 128.27 52.07 0) (effects (font (size 1.27 1.27)) (hide yes)))
  (property "Description" "Power symbol creates a global label with name \"+5V\"" (at 128.27 52.07 0) (effects (font (size 1.27 1.27)) (hide yes)))
  (pin "1")))
